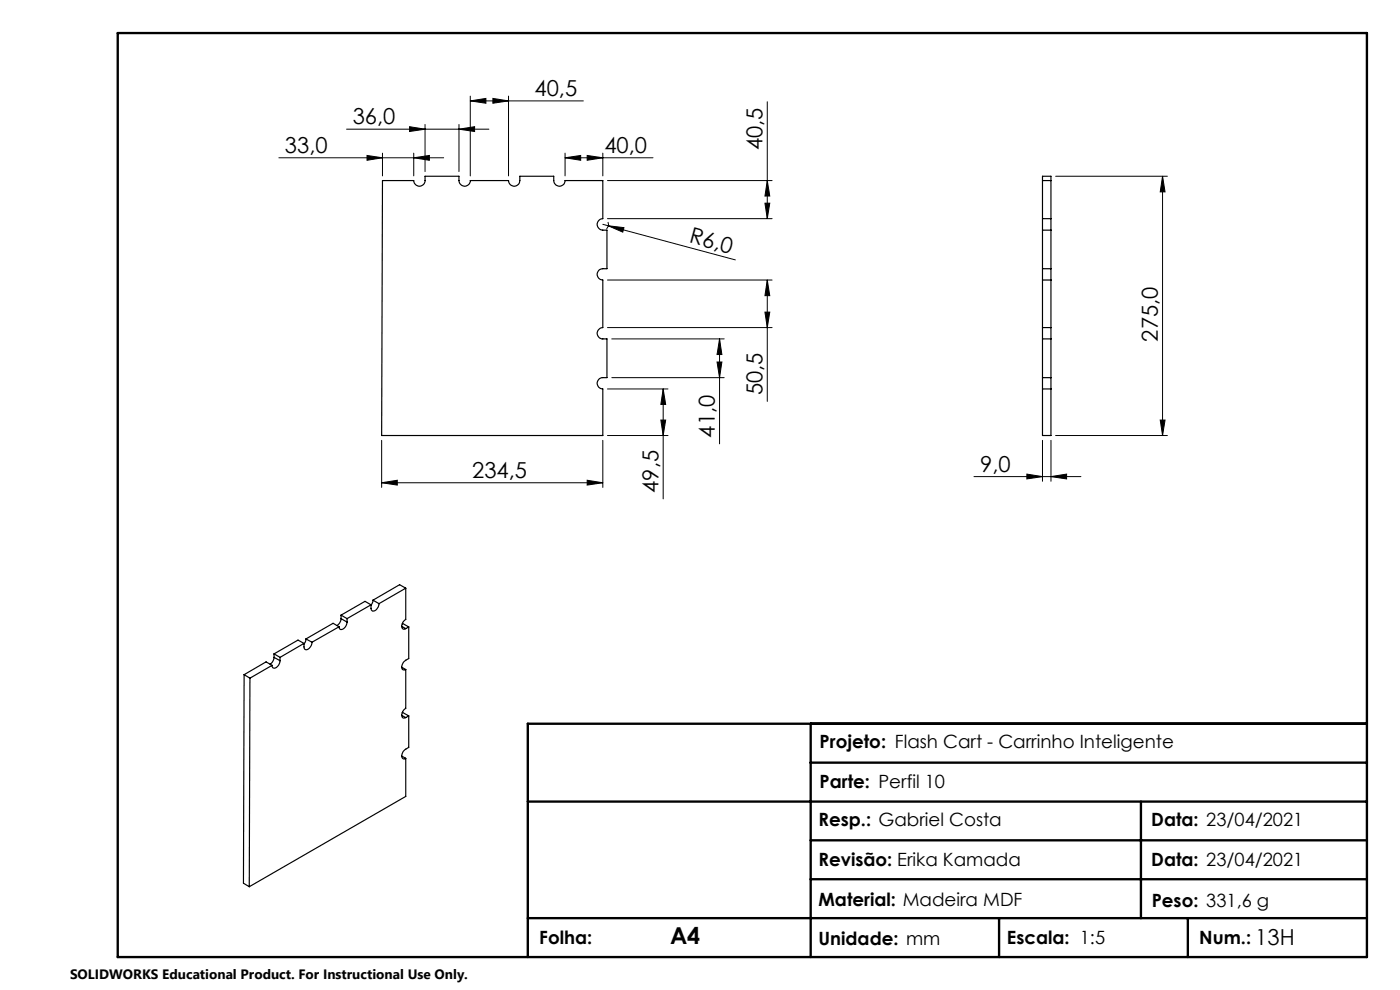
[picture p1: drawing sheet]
<svg xmlns="http://www.w3.org/2000/svg" width="297mm" height="210mm" viewBox="0 0 297 210" stroke-linecap="round" stroke-linejoin="round" font-family="sans-serif">
<g fill="none" stroke="#000" stroke-width=".21">
<path d="M59.2 33.5h34.9M73.5 27.4h30.2M77.9 33l3.2 .5-3.2 .5zM81.1 32.5v4.8M86.9 26.9l3.3 .5-3.3 .5zM87.8 33.5l3.3-.5v1zM87.8 32.5v4.8M90.2 26.4v10M97.4 27.4l3.3-.5v1zM97.4 26.4v10M99.8 21.4l3.3-.5v1zM99.8 20.4v16.9"/>
<path d="M99.8 21.4h24M104.6 20.9l3.3 .5-3.3 .5zM107.9 20.4v16.9M119.9 33.5l3.3-.5v1zM119.9 32.5v4.8M119.9 33.5h18.6M124.6 33l3.3 .5-3.3 .5zM127.9 32.5v4.8M128.9 38.3h34.9M162.8 21.6v24.8M162.8 38.3l.5 3.3h-1zM223.9 37.4h23.7"/>
<path d="M246.6 37.4v55M246.6 37.4l.6 3.3h-1.1zM127.9 47.6l1.1 .3M128.9 59.4h34.9M128.9 46.4h34.9M129 47.1a1.28 1.28 0 0 1-.3 1.4M129 47.9l27 7.2M129 47.9l3.4 .4-.3 .9zM162.3 43.1h1l-.5 3.3zM162.8 59.4v25.8M162.8 59.4l.5 3.3h-1zM128.9 69.5h34.9"/>
<path d="M129.8 71.9h23.8M152.1 76.8h1l-.5 3.3zM152.6 71.9v22.2M152.6 71.9l.5 3.3h-1zM162.3 66.2h1l-.5 3.3zM81 93.4v10M127.9 93.4v10M128.9 82.5h12.8M128.9 92.4h12.8M129.8 80.1h23.8M140.2 89.1h1l-.5 3.3zM140.7 82.5l.5 3.3h-1z"/>
<path d="M140.7 82.5v23.3M221.2 93.4v8.7M223 93.4v8.7M223.9 92.4h23.7M246.1 89.1h1.1l-.6 3.3zM81 102.4l3.3-.5v1zM81 102.4h46.9M124.6 101.9l3.3 .5-3.3 .5zM206.6 101.1h22.7M217.8 100.6l3.4 .5-3.4 .5zM223 101.1l3.3-.5v1z"/>
</g>
<path d="M25 7h265v196h-265zM172 153.5v49.5M290 153.5h-178v49.5M112 170h178M172 178.3h118M172 161.8h118M242 170v24.8M112 194.8h178M172 186.5h118M211.9 194.8v8.2M252 194.8v8.2" fill="none" stroke="#000" stroke-width=".5"/>
<g fill="#000">
<path d="M129 47.9l3.4 .4-.3 .9z"/>
<path d="M97.4 27.4l3.3-.5v1zM86.9 26.9l3.3 .5-3.3 .5z"/>
<path d="M124.6 33l3.3 .5-3.3 .5zM119.9 33.5l3.3-.5v1zM104.6 20.9l3.3 .5-3.3 .5zM99.8 21.4l3.3-.5v1zM87.8 33.5l3.3-.5v1zM77.9 33l3.2 .5-3.2 .5z"/>
<path d="M162.3 66.2h1l-.5 3.3zM162.8 59.4l.5 3.3h-1zM152.1 76.8h1l-.5 3.3zM152.6 71.9l.5 3.3h-1zM162.3 43.1h1l-.5 3.3zM162.8 38.3l.5 3.3h-1z"/>
<path d="M140.7 82.5l.5 3.3h-1zM140.2 89.1h1l-.5 3.3zM246.6 37.4l.6 3.3h-1.1zM246.1 89.1h1.1l-.6 3.3z"/>
<path d="M81 102.4l3.3-.5v1zM124.6 101.9l3.3 .5-3.3 .5zM217.8 100.6l3.4 .5-3.4 .5zM223 101.1l3.3-.5v1z"/>
</g>
<g fill="none" stroke="#000" stroke-width=".25">
<path d="M81.1 38.3h6.7a1.2 1.2 0 0 0 1.2 1.2 1.2 1.2 0 0 0 1.2-1.2v-.9h7.2a1.87 1.87 0 0 0 .4 1.8 1.18 1.18 0 0 0 1.3 .2 1.18 1.18 0 0 0 .7-1.1h8.1a1.2 1.2 0 0 0 1.2 1.2 1.2 1.2 0 0 0 1.2-1.2v-.9h7.2a2.01 2.01 0 0 0 .4 1.8 1.2 1.2 0 0 0 1.3 .2 1.2 1.2 0 0 0 .7-1.1h8v8.1a1.22 1.22 0 0 0-1.2 1.2 1.22 1.22 0 0 0 1.2 1.2h.9v8.2h-.9a1.2 1.2 0 0 0-1.2 1.2 1.2 1.2 0 0 0 1.2 1.2v10.1a1.2 1.2 0 0 0-1.2 1.2 1.2 1.2 0 0 0 1.2 1.2h.9v8.2a1.73 1.73 0 0 0-1.8 .4 1.21 1.21 0 0 0-.2 1.3 1.21 1.21 0 0 0 1.1 .7v9.9h-46.9zM221.2 38.3h1.8M221.2 57v2.4M221.2 46.4v2.4M221.2 46.4v-9h1.8v9M221.2 48.8h1.8M221.2 57h1.8M221.2 48.8v8.2M221.2 59.4v10.1M221.2 59.4h1.8M221.2 46.4h1.8M223 57v2.4"/>
<path d="M223 46.4v2.4M223 48.8v8.2M223 59.4v10.1M221.2 69.5v2.4M221.2 71.9h1.8M221.2 71.9v8.2M221.2 69.5h1.8M223 69.5v2.4M223 71.9v8.2M221.2 80.1v2.4M221.2 80.1h1.8M221.2 82.5v9.9h1.8v-9.9"/>
<path d="M221.2 82.5h1.8M223 80.1v2.4M58.1 139.4a1.83 1.83 0 0 1-.8 1.5M58.1 139.4l1.3 .8M58.1 138.7l1.3 .7M58.1 138.7v.7M59.4 139.4v.8M64.5 136.5l-5.1 2.9M64.5 136.5l-1.3-.7-5.1 2.9M64.9 135.5l-.1 .7-.3 .4M64.9 135.5l1.3 .7M66.2 136.2a1.32 1.32 0 0 1-1.5 1.5l-.2-1.2"/>
<path d="M71.9 133l-5.7 3.2M71.9 133l-1.2-.8-5.8 3.3M72.4 131.2a1.98 1.98 0 0 1-.9 1.5M72.4 131.2l1.2 .8M72.4 130.5l1.2 .7M72.4 130.5v.7M73.6 132a1.51 1.51 0 0 1-1.4 1.5l-.3-.5M73.6 131.2v.8M78.7 128.3l-5.1 2.9M78.7 128.3l-1.3-.7-5 2.9M79.1 127.3l-.4 1.1M79.1 127.3l1.3 .7"/>
<path d="M80.4 128a1.51 1.51 0 0 1-1.4 1.6l-.2-.2-.1-1.1M85.2 132.8l.9 .5M85.3 132.3l1.4 .7M86.1 124.8v6.6a1.33 1.33 0 0 0-.6 2l.6-.1M86.1 124.8l-5.7 3.2M86.1 124.8l-1.3-.8-5.7 3.3M86.7 133v6.7a2.03 2.03 0 0 0-1.5 1.7 .54 .54 0 0 0 .2 .6 .54 .54 0 0 0 .7 0M86.7 133l-.6 .3M51.8 143.1l-.2 44.3 1.3 .7M51.8 143.1l1.2 .8M53 143.9l-.1 44.2M57.7 141.1l-4.7 2.8"/>
<path d="M57.7 141.1l-1.3-.7-4.6 2.7M59.4 140.2a1.51 1.51 0 0 1-1.4 1.5l-.3-.6M85.2 141.5l.9 .5M85.2 151.7l.9 .5M85.3 151.2l1.4 .7M86.1 142v8.2a1.36 1.36 0 0 0-.6 2.1l.6-.1M86.7 151.9v6.6l-.6 .4a1.33 1.33 0 0 0-.6 2.1l.6-.1M86.7 151.9l-.6 .3M85.2 160.4l.9 .5M86.1 160.9v8l-33.2 19.2"/>
</g>
<text font-size="4.9" x="142.1" y="200.2">A4</text>
<g font-size="4.7">
<text x="113.4" y="20.4">40,5</text>
<text x="74.8" y="26.4">36,0</text>
<text x="60.5" y="32.4">33,0</text>
<text x="128.2" y="32.4">40,0</text>
<text x="161.8" y="31.9" transform="rotate(-90 161.8 31.9)">40,5</text>
<text x="146" y="51.4" transform="rotate(15 146 51.4)">R6,0</text>
<text x="245.6" y="72.4" transform="rotate(-90 245.6 72.4)">275,0</text>
<text x="161.8" y="83.9" transform="rotate(-90 161.8 83.9)">50,5</text>
<text x="151.6" y="92.8" transform="rotate(-90 151.6 92.8)">41,0</text>
<text x="100.2" y="101.4">234,5</text>
<text x="207.9" y="100.1">9,0</text>
<text x="139.7" y="104.5" transform="rotate(-90 139.7 104.5)">49,5</text>
<text x="266.3" y="200.4">13H</text>
</g>
<g font-size="3.9">
<text x="173.9" y="158.6">Projeto: Flash Cart - Carrinho Inteligente</text>
<text x="173.9" y="167.2">Parte: Perfil 10</text>
<text x="173.6" y="175.1">Resp.: Gabriel Costa</text>
<text x="244.2" y="175.3">Data: 23/04/2021</text>
<text x="173.6" y="183.7">Revisão: Erika Kamada</text>
<text x="244.2" y="183.7">Data: 23/04/2021</text>
<text x="173.6" y="192.2">Material: Madeira MDF</text>
<text x="244.3" y="192.3">Peso: 331,6 g</text>
<text x="114.4" y="200.2">Folha:</text>
<text x="173.6" y="200.4">Unidade: mm</text>
<text x="213.6" y="200.2">Escala: 1:5</text>
<text x="254.4" y="200.2">Num.:</text>
</g>
<text font-size="2.9" x="14.9" y="207.6">SOLIDWORKS Educational Product. For Instructional Use Only.</text>
</svg>
